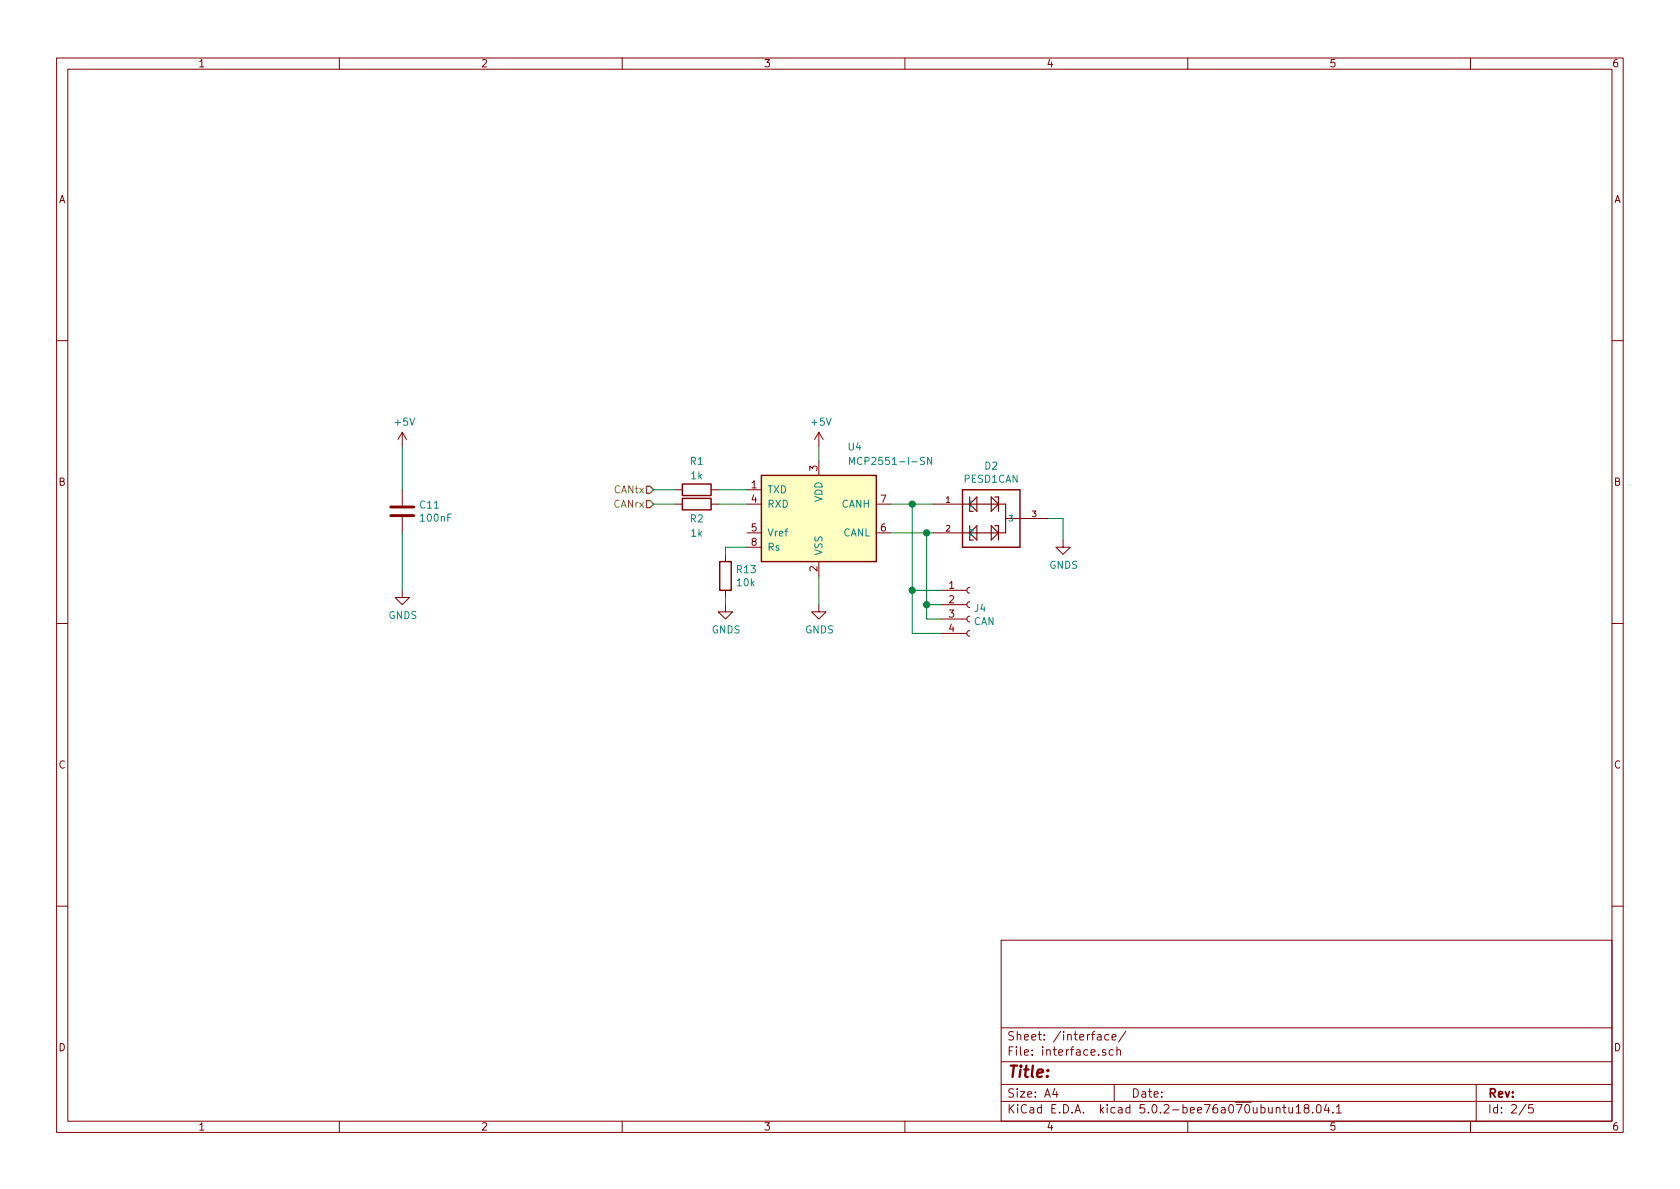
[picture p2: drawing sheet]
<svg xmlns="http://www.w3.org/2000/svg" width="297mm" height="210mm" viewBox="0 0 297 210" stroke-linecap="round" stroke-linejoin="round" font-family="sans-serif">
<g fill="none" stroke="#840000" stroke-width=".18">
<path d="M10 10.3h277v189.9h-277zM12 12.2h273v186.1h-273zM60 10.3v1.9M110 10.3v1.9M160 10.3v1.9M210 10.3v1.9M260 10.3v1.9M10 60.2h2M71.1 76.4v2.6M71.1 76.4l-.7 1.3M71.1 76.4l.8 1.3M144.8 76.4v2.6"/>
<path d="M144.8 76.4l-.8 1.3M144.8 76.4l.7 1.3M285 60.2h2M71.1 86.6v2.8M71.1 91.4v2.8M119.4 86.6h1.2M119.4 89.1h1.2M125.7 86.6h1.3M125.7 89.1h1.3M128.3 98v1.3M132.1 86.6h2.5M132.1 89.1h2.5"/>
<path d="M132.1 94.2h2.5M132.1 96.8h2.5M144.8 81.5v2.6M144.8 99.3v2.5M154.9 89.1h2.6M154.9 94.2h2.6M165.1 89.1h5.1M165.1 94.2h5.1M180.3 91.7h5.1M188 95.5v1.3h1.2l-1.2 1.2-1.3-1.2h1.3M10 110.3h2M71.1 104.4v1.3h1.3l-1.3 1.2-1.3-1.2h1.3"/>
<path d="M128.3 106.9v1.3h1.2l-1.2 1.3-1.3-1.3h1.3M128.3 104.4v1.3M144.8 106.9v1.3h1.2l-1.2 1.3-1.3-1.3h1.3M166.4 112h4.5M166.4 109.5h4.5M166.4 106.9h4.5M166.4 104.4h4.5M171.4 111.5l-.3 .1-.2 .3 .1 .4 .4 .2M171.4 109l-.3 .1-.2 .3 .1 .4 .4 .2M171.4 106.4l-.3 .1-.2 .4 .1 .3 .4 .2M171.4 103.9l-.3 .1-.2 .3 .1 .4 .4 .2M285 110.3h2"/>
<path d="M10 160.2h2M177 166.3h108v32h-108zM285 160.2h2M60 198.3v1.9M110 198.3v1.9M160 198.3v1.9M177 194.8h108M177 191.8h108M177 187.8h108M177 181.8h108M186.5 192.5l-.4 1h1M186.8 193v1"/>
<path d="M194.1 183h.5l.1 .9M194.7 183.3l-.5 .1a.29 .29 0 0 0-.2 .2 .29 .29 0 0 0 .2 .3l.5-.1M195.5 185.7l-.4-.1-.2 .2 .1 .2 .5 .2v.3h-.6M196.1 183l-.5-.1-.3 .3 .1 .6 .2 .1 .5-.1M196.6 183.4l.7-.1v-.3l-.5-.1-.2 .2 .1 .7h.6M196.8 185.7l-.4-.1-.3 .3 .1 .6 .2 .1 .4-.1M197 191.8v3M197.5 185.7l.2-.1 .3 .1 .1 .9M197.5 185.1v1.5M199.1 182.3l-1.3 2M210 198.3v1.9M226.8 195.8h.6"/>
<path d="M227 195.3v1.3l.4 .2M227.9 195.8v.9l.4 .1 .2-.1M228.5 195.8v1M229.2 195.8l.4-.5v1.5M229.2 196.8h.8M230.9 196l-.2-.2-.1-.2 .3-.3h.3l.2 .3v.2l-.7 .2a.48 .48 0 0 0 0 .7l.2 .1 .5-.1a.48 .48 0 0 0-.2-.7M232.1 196.7v.1M232.9 195.5l.3-.2a.94 .94 0 0 1 0 1.5l-.4-.3-.1-.6zM234.5 195.2l-.3 1.1h.9M234.9 195.8v1M235.7 196.7v.1M236.3 195.8l.4-.5v1.5"/>
<path d="M236.3 196.8h.9M260 198.3v1.9M261 191.8v6.5M269.8 195.2l-1.2 2M271 195.3h-.7v.7l.2-.1 .5 .1 .1 .2-.1 .5-.2 .1-.5-.1"/>
</g>
<path d="M134.6 84.1h20.3v15.2h-20.3z" fill="#ffffc2" stroke="#ffffc2" stroke-width=".18"/>
<path d="M120.6 85.6h5.1v2h-5.1zM120.6 88.1h5.1v2.1h-5.1zM127.3 99.3h2v5.1h-2zM134.6 84.1h20.3v15.2h-20.3zM170.2 86.6h10.1v10.2h-10.1z" fill="none" stroke="#840000" stroke-width=".25"/>
<path d="M150.2 82.1v-1.2l.4 .9 .5-.9v1.2M164.7 80.9v1.2l-.7-1.2v1.2" fill="none" stroke="#008484" stroke-width=".18"/>
<path d="M69.1 91.2h4.1M69.1 89.7h4.1" fill="none" stroke="#840000" stroke-width=".51"/>
<g fill="none" stroke="#008400" stroke-width=".18">
<path d="M71.1 79v7.6M144.8 79v2.5M71.1 94.2v10.2M115.6 86.6h3.8M115.6 89.1h3.8M127 86.6h5.1M127 89.1h5.1M132.1 96.8h-3.8v1.2M157.5 89.1h7.6M157.5 94.2h7.6M161.3 89.1v22.9h5.1M163.8 94.2v15.3h2.6"/>
<path d="M185.4 91.7h2.6v3.8M128.3 105.7v1.2M144.8 101.8v5.1M161.3 104.4h5.1M163.8 106.9h2.6"/>
</g>
<path d="M114.3 86h.6l.7 .6-.7 .6h-.6zM114.3 88.5h.6l.7 .6-.7 .7h-.6z" fill="none" stroke="#848400" stroke-width=".25"/>
<path d="M170.2 89.1h7.6v5.1h-7.6M171.4 87.9v2.5h.7M171.4 93v2.5h.7M171.4 89.1l1.3-1.2v2.5zM171.4 94.2l1.3-1.2v2.5zM175.3 93l1.2 1.2-1.2 1.3zM175.3 87.9l1.2 1.2-1.2 1.3zM175.9 87.9h.6v2.5M175.9 93h.6v2.5M177.8 91.7h2.5" fill="none" stroke="#840000" stroke-width=".2"/>
<g fill="#008400" stroke="#008400" stroke-width=".25">
<circle cx="163.8" cy="94.2" r=".51"/>
<circle cx="163.8" cy="106.9" r=".51"/>
<circle cx="161.3" cy="89.1" r=".51"/>
<circle cx="161.3" cy="104.4" r=".51"/>
</g>
<text font-size="2.8" fill="#840000" x="178" y="190.5">Title:</text>
<g font-size="2.1" fill="#840000">
<text x="178" y="184">Sheet: /interface/</text>
<text x="178" y="186.7">File: interface.sch</text>
<text x="178" y="196.9">KiCad E.D.A. kicad 5.0.2-bee76a070ubuntu18.04.1</text>
<text x="178" y="194.1">Size: A4</text>
<text x="200" y="194.1">Date:</text>
<text x="263" y="194.1">Rev:</text>
<text x="263" y="196.9">Id: 2/5</text>
</g>
<g font-size="1.8" fill="#840000">
<text x="35" y="11.9">1</text>
<text x="85" y="11.9">2</text>
<text x="135" y="11.9">3</text>
<text x="185" y="11.9">4</text>
<text x="235" y="11.9">5</text>
<text x="285" y="11.9">6</text>
<text x="10.4" y="35.9">A</text>
<text x="285.4" y="35.9">A</text>
<text x="144.5" y="83.3" transform="rotate(-90 144.5 83.3)">3</text>
<text x="10.4" y="85.9">B</text>
<text x="132.9" y="86.4">1</text>
<text x="132.9" y="88.9">4</text>
<text x="155.7" y="88.9">7</text>
<text x="285.4" y="85.9">B</text>
<text x="132.9" y="94">5</text>
<text x="155.7" y="94">6</text>
<text x="132.9" y="96.5">8</text>
<text x="144.5" y="101.1" transform="rotate(-90 144.5 101.1)">2</text>
<text x="167.8" y="104.1">1</text>
<text x="167.8" y="106.7">2</text>
<text x="167.8" y="109.2">3</text>
<text x="167.8" y="111.8">4</text>
<text x="10.4" y="135.9">C</text>
<text x="285.4" y="135.9">C</text>
<text x="10.4" y="185.9">D</text>
<text x="285.4" y="185.9">D</text>
<text x="35" y="199.9">1</text>
<text x="85" y="199.9">2</text>
<text x="135" y="199.9">3</text>
<text x="185" y="199.9">4</text>
<text x="235" y="199.9">5</text>
<text x="285" y="199.9">6</text>
</g>
<g font-size="1.8" fill="#008484">
<text x="69.9" y="75.3">+5V</text>
<text x="143.6" y="75.3">+5V</text>
<text x="122.1" y="82.2">R1</text>
<text x="150" y="79.7">U4</text>
<text x="151.5" y="82.2">MCP2551-I-SN</text>
<text x="174.1" y="83.1">D2</text>
<text x="74.3" y="89.9">C11</text>
<text x="122.2" y="84.8">1k</text>
<text x="135.6" y="87.2">TXD</text>
<text x="135.6" y="89.8">RXD</text>
<text x="145.4" y="88.8" transform="rotate(-90 145.4 88.8)">VDD</text>
<text x="148.8" y="89.8">CANH</text>
<text x="170.5" y="85.4">PESD1CAN</text>
<text x="74.5" y="92.2">100nF</text>
<text x="122.1" y="92.4">R2</text>
<text x="122.2" y="94.9">1k</text>
<text x="135.6" y="94.9">Vref</text>
<text x="149" y="94.9">CANL</text>
<text x="130.3" y="101.4">R13</text>
<text x="135.6" y="97.4">Rs</text>
<text x="145.4" y="98.3" transform="rotate(-90 145.4 98.3)">VSS</text>
<text x="185.5" y="100.6">GNDS</text>
<text x="130.4" y="103.7">10k</text>
<text x="68.7" y="109.5">GNDS</text>
<text x="125.9" y="112">GNDS</text>
<text x="142.4" y="112">GNDS</text>
<text x="172.1" y="110.5">CAN</text>
<text x="172.3" y="108.2">J4</text>
</g>
<g font-size="1.8" fill="#848400">
<text x="108.5" y="89.8">CANrx</text>
<text x="108.6" y="87.2">CANtx</text>
</g>
<g font-size="1.4" fill="#840000">
<text x="167.3" y="88.9">1</text>
<text x="167.3" y="94">2</text>
<text x="182.5" y="91.4">3</text>
</g>
<g font-size="1.4" fill="#008484">
<text x="171.2" y="89.7">1</text>
<text x="171.2" y="94.7">2</text>
<text x="178.5" y="92.2">3</text>
</g>
</svg>
